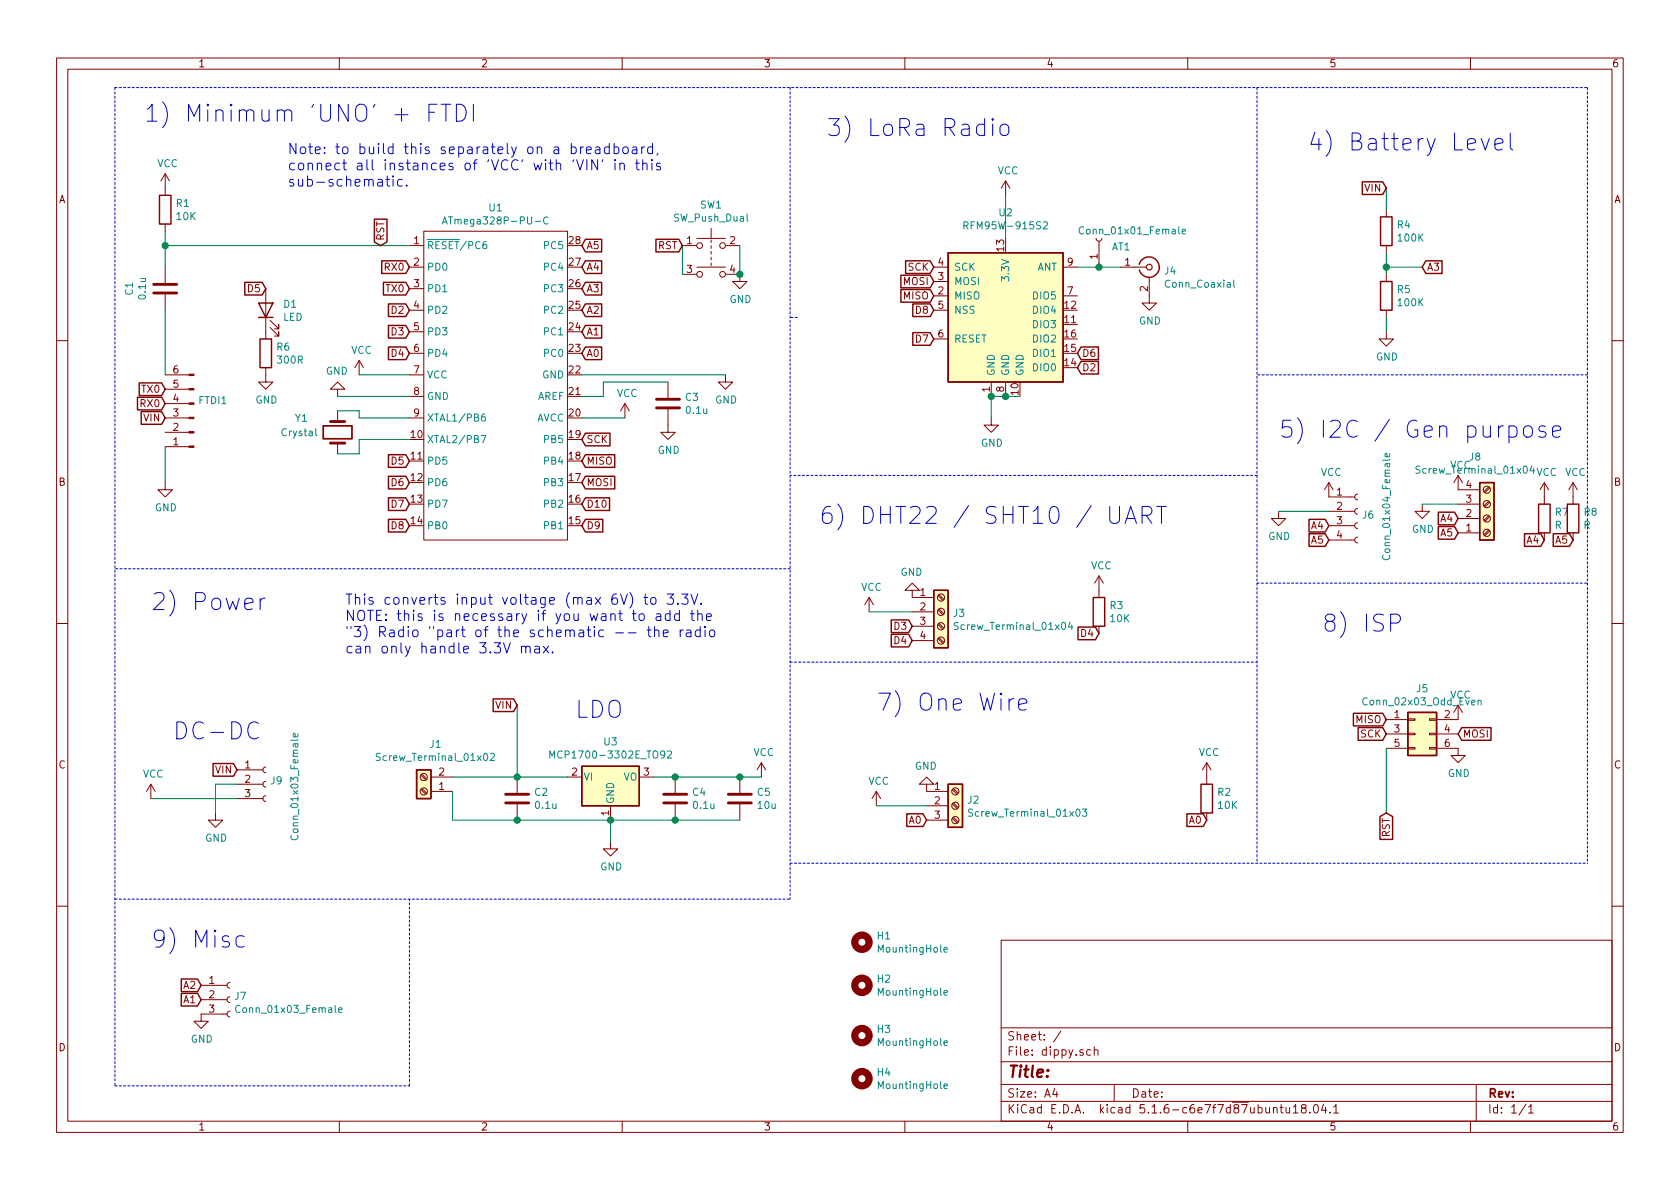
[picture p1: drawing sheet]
EESchema Schematic File Version 4
EELAYER 30 0
EELAYER END
$Descr A4 11693 8268
encoding utf-8
Sheet 1 1
Title ""
Date ""
Rev ""
Comp ""
Comment1 ""
Comment2 ""
Comment3 ""
Comment4 ""
$EndDescr
$Comp
L power:VCC #PWR0101
U 1 1
P 2500 2600
F 0 "#PWR0101" H 2500 2450 50  0001 C CNN
F 1 "VCC" H 2517 2773 50  0000 C CNN
F 2 "" H 2500 2600 50  0001 C CNN
F 3 "" H 2500 2600 50  0001 C CNN
	1    2500 2600
	1    0    0    -1  
$EndComp
$Comp
L Device:R R1
U 1 1
P 1150 1450
F 0 "R1" H 1220 1496 50  0000 L CNN
F 1 "10K" H 1220 1405 50  0000 L CNN
F 2 "Resistor_THT:R_Axial_DIN0204_L3.6mm_D1.6mm_P5.08mm_Horizontal" V 1080 1450 50  0001 C CNN
F 3 "~" H 1150 1450 50  0001 C CNN
	1    1150 1450
	1    0    0    -1  
$EndComp
$Comp
L power:VCC #PWR0102
U 1 1
P 1150 1300
F 0 "#PWR0102" H 1150 1150 50  0001 C CNN
F 1 "VCC" H 1167 1473 50  0000 C CNN
F 2 "" H 1150 1300 50  0001 C CNN
F 3 "" H 1150 1300 50  0001 C CNN
	1    1150 1300
	1    0    0    -1  
$EndComp
$Comp
L Device:C C3
U 1 1
P 4650 2800
F 0 "C3" H 4765 2846 50  0000 L CNN
F 1 "0.1u" H 4765 2755 50  0000 L CNN
F 2 "Capacitor_THT:C_Disc_D3.0mm_W1.6mm_P2.50mm" H 4688 2650 50  0001 C CNN
F 3 "~" H 4650 2800 50  0001 C CNN
	1    4650 2800
	1    0    0    -1  
$EndComp
$Comp
L power:GND #PWR0103
U 1 1
P 4650 2950
F 0 "#PWR0103" H 4650 2700 50  0001 C CNN
F 1 "GND" H 4655 2777 50  0000 C CNN
F 2 "" H 4650 2950 50  0001 C CNN
F 3 "" H 4650 2950 50  0001 C CNN
	1    4650 2950
	1    0    0    -1  
$EndComp
$Comp
L Device:C C1
U 1 1
P 1150 2000
F 0 "C1" V 898 2000 50  0000 C CNN
F 1 "0.1u" V 989 2000 50  0000 C CNN
F 2 "Capacitor_THT:C_Disc_D3.0mm_W1.6mm_P2.50mm" H 1188 1850 50  0001 C CNN
F 3 "~" H 1150 2000 50  0001 C CNN
	1    1150 2000
	1    0    0    -1  
$EndComp
Wire Wire Line
	3950 5400 3600 5400
Wire Wire Line
	3150 5500 3150 5700
$Comp
L Device:C C2
U 1 1
P 3600 5550
F 0 "C2" H 3715 5596 50  0000 L CNN
F 1 "0.1u" H 3715 5505 50  0000 L CNN
F 2 "Capacitor_THT:C_Disc_D3.0mm_W1.6mm_P2.50mm" H 3638 5400 50  0001 C CNN
F 3 "~" H 3600 5550 50  0001 C CNN
	1    3600 5550
	1    0    0    -1  
$EndComp
Connection ~ 3600 5400
Wire Wire Line
	3600 5400 3150 5400
Wire Wire Line
	4250 5700 3600 5700
Wire Wire Line
	3600 5700 3150 5700
Connection ~ 3600 5700
$Comp
L power:GND #PWR0104
U 1 1
P 4250 5850
F 0 "#PWR0104" H 4250 5600 50  0001 C CNN
F 1 "GND" H 4255 5677 50  0000 C CNN
F 2 "" H 4250 5850 50  0001 C CNN
F 3 "" H 4250 5850 50  0001 C CNN
	1    4250 5850
	1    0    0    -1  
$EndComp
Connection ~ 4250 5700
Wire Wire Line
	4550 5400 4700 5400
$Comp
L Device:C C4
U 1 1
P 4700 5550
F 0 "C4" H 4815 5596 50  0000 L CNN
F 1 "0.1u" H 4815 5505 50  0000 L CNN
F 2 "Capacitor_THT:C_Disc_D3.0mm_W1.6mm_P2.50mm" H 4738 5400 50  0001 C CNN
F 3 "~" H 4700 5550 50  0001 C CNN
	1    4700 5550
	1    0    0    -1  
$EndComp
Connection ~ 4700 5400
Wire Wire Line
	4700 5400 5150 5400
Connection ~ 5150 5400
Wire Wire Line
	5150 5400 5300 5400
Wire Wire Line
	4250 5700 4250 5850
Wire Wire Line
	4250 5700 4700 5700
Wire Wire Line
	4700 5700 5150 5700
Connection ~ 4700 5700
$Comp
L RF_Module:RFM95W-915S2 U2
U 1 1
P 7000 2150
F 0 "U2" H 7000 2831 50  0000 C CNN
F 1 "RFM95W-915S2" H 7000 2740 50  0000 C CNN
F 2 "footprints:RFM95" H 3700 3800 50  0001 C CNN
F 3 "https://www.hoperf.com/data/upload/portal/20181127/5bfcbea20e9ef.pdf" H 3700 3800 50  0001 C CNN
	1    7000 2150
	1    0    0    -1  
$EndComp
Wire Wire Line
	1150 3100 1150 3350
$Comp
L power:GND #PWR0106
U 1 1
P 1150 3350
F 0 "#PWR0106" H 1150 3100 50  0001 C CNN
F 1 "GND" H 1155 3177 50  0000 C CNN
F 2 "" H 1150 3350 50  0001 C CNN
F 3 "" H 1150 3350 50  0001 C CNN
	1    1150 3350
	1    0    0    -1  
$EndComp
$Comp
L Connector:Conn_01x06_Male FTDI1
U 1 1
P 1350 2900
F 0 "FTDI1" H 1322 2782 50  0000 R CNN
F 1 "Conn_01x06_Male" H 1322 2873 50  0001 R CNN
F 2 "Connector_PinHeader_2.54mm:PinHeader_1x06_P2.54mm_Horizontal" H 1350 2900 50  0001 C CNN
F 3 "~" H 1350 2900 50  0001 C CNN
	1    1350 2900
	-1   0    0    1   
$EndComp
Text GLabel 4050 3050 2    50   Input ~ 0
SCK
Text GLabel 4050 3200 2    50   Input ~ 0
MISO
Text GLabel 4050 3350 2    50   Input ~ 0
MOSI
Text GLabel 6500 2050 0    50   Input ~ 0
MISO
Text GLabel 6500 1950 0    50   Input ~ 0
MOSI
Text GLabel 6500 1850 0    50   Input ~ 0
SCK
$Comp
L power:VCC #PWR0107
U 1 1
P 7000 1350
F 0 "#PWR0107" H 7000 1200 50  0001 C CNN
F 1 "VCC" H 7017 1523 50  0000 C CNN
F 2 "" H 7000 1350 50  0001 C CNN
F 3 "" H 7000 1350 50  0001 C CNN
	1    7000 1350
	1    0    0    -1  
$EndComp
Wire Wire Line
	7000 1650 7000 1350
$Comp
L power:GND #PWR0109
U 1 1
P 6900 2900
F 0 "#PWR0109" H 6900 2650 50  0001 C CNN
F 1 "GND" H 6905 2727 50  0000 C CNN
F 2 "" H 6900 2900 50  0001 C CNN
F 3 "" H 6900 2900 50  0001 C CNN
	1    6900 2900
	1    0    0    -1  
$EndComp
Wire Wire Line
	6900 2900 6900 2750
Wire Wire Line
	6900 2750 7000 2750
Connection ~ 6900 2750
Wire Wire Line
	7000 2750 7100 2750
Connection ~ 7000 2750
Text GLabel 2850 2300 0    50   Input ~ 0
D3
Text GLabel 2850 2450 0    50   Input ~ 0
D4
Text GLabel 2850 3200 0    50   Input ~ 0
D5
Text GLabel 2850 3350 0    50   Input ~ 0
D6
Text GLabel 1150 2900 0    50   Input ~ 0
VIN
Text GLabel 1150 2800 0    50   Input ~ 0
RX0
Text GLabel 1150 2700 0    50   Input ~ 0
TX0
Text GLabel 2850 1850 0    50   Input ~ 0
RX0
Text GLabel 2850 2000 0    50   Input ~ 0
TX0
Text GLabel 2850 2150 0    50   Input ~ 0
D2
Text GLabel 2850 3500 0    50   Input ~ 0
D7
Text GLabel 2850 3650 0    50   Input ~ 0
D8
Text GLabel 4050 3650 2    50   Input ~ 0
D9
Text GLabel 4050 3500 2    50   Input ~ 0
D10
Text GLabel 6500 2150 0    50   Input ~ 0
D8
Text GLabel 6500 2350 0    50   Input ~ 0
D7
$Comp
L Connector:Screw_Terminal_01x03 J2
U 1 1
P 6650 5600
F 0 "J2" H 6730 5642 50  0000 L CNN
F 1 "Screw_Terminal_01x03" H 6730 5551 50  0000 L CNN
F 2 "TerminalBlock_Phoenix:TerminalBlock_Phoenix_PT-1,5-3-3.5-H_1x03_P3.50mm_Horizontal" H 6650 5600 50  0001 C CNN
F 3 "~" H 6650 5600 50  0001 C CNN
	1    6650 5600
	1    0    0    -1  
$EndComp
$Comp
L Connector:Screw_Terminal_01x04 J3
U 1 1
P 6550 4250
F 0 "J3" H 6630 4242 50  0000 L CNN
F 1 "Screw_Terminal_01x04" H 6630 4151 50  0000 L CNN
F 2 "TerminalBlock_Phoenix:TerminalBlock_Phoenix_PT-1,5-4-3.5-H_1x04_P3.50mm_Horizontal" H 6550 4250 50  0001 C CNN
F 3 "~" H 6550 4250 50  0001 C CNN
	1    6550 4250
	1    0    0    -1  
$EndComp
$Comp
L power:VCC #PWR0111
U 1 1
P 6100 5600
F 0 "#PWR0111" H 6100 5450 50  0001 C CNN
F 1 "VCC" H 6117 5773 50  0000 C CNN
F 2 "" H 6100 5600 50  0001 C CNN
F 3 "" H 6100 5600 50  0001 C CNN
	1    6100 5600
	1    0    0    -1  
$EndComp
Text GLabel 4050 1850 2    50   Input ~ 0
A4
$Comp
L power:GND #PWR0112
U 1 1
P 6450 5500
F 0 "#PWR0112" H 6450 5250 50  0001 C CNN
F 1 "GND" H 6455 5327 50  0000 C CNN
F 2 "" H 6450 5500 50  0001 C CNN
F 3 "" H 6450 5500 50  0001 C CNN
	1    6450 5500
	-1   0    0    1   
$EndComp
$Comp
L Device:R R2
U 1 1
P 8400 5550
F 0 "R2" H 8470 5596 50  0000 L CNN
F 1 "10K" H 8470 5505 50  0000 L CNN
F 2 "Resistor_THT:R_Axial_DIN0204_L3.6mm_D1.6mm_P5.08mm_Horizontal" V 8330 5550 50  0001 C CNN
F 3 "~" H 8400 5550 50  0001 C CNN
	1    8400 5550
	1    0    0    -1  
$EndComp
$Comp
L power:VCC #PWR0113
U 1 1
P 8400 5400
F 0 "#PWR0113" H 8400 5250 50  0001 C CNN
F 1 "VCC" H 8417 5573 50  0000 C CNN
F 2 "" H 8400 5400 50  0001 C CNN
F 3 "" H 8400 5400 50  0001 C CNN
	1    8400 5400
	1    0    0    -1  
$EndComp
$Comp
L power:VCC #PWR0114
U 1 1
P 6050 4250
F 0 "#PWR0114" H 6050 4100 50  0001 C CNN
F 1 "VCC" H 6067 4423 50  0000 C CNN
F 2 "" H 6050 4250 50  0001 C CNN
F 3 "" H 6050 4250 50  0001 C CNN
	1    6050 4250
	1    0    0    -1  
$EndComp
$Comp
L Device:R R3
U 1 1
P 7650 4250
F 0 "R3" H 7720 4296 50  0000 L CNN
F 1 "10K" H 7720 4205 50  0000 L CNN
F 2 "Resistor_THT:R_Axial_DIN0204_L3.6mm_D1.6mm_P5.08mm_Horizontal" V 7580 4250 50  0001 C CNN
F 3 "~" H 7650 4250 50  0001 C CNN
	1    7650 4250
	1    0    0    -1  
$EndComp
$Comp
L power:VCC #PWR0115
U 1 1
P 7650 4100
F 0 "#PWR0115" H 7650 3950 50  0001 C CNN
F 1 "VCC" H 7667 4273 50  0000 C CNN
F 2 "" H 7650 4100 50  0001 C CNN
F 3 "" H 7650 4100 50  0001 C CNN
	1    7650 4100
	1    0    0    -1  
$EndComp
Text GLabel 6450 5700 0    50   Input ~ 0
A0
$Comp
L power:GND #PWR0116
U 1 1
P 6350 4150
F 0 "#PWR0116" H 6350 3900 50  0001 C CNN
F 1 "GND" H 6355 3977 50  0000 C CNN
F 2 "" H 6350 4150 50  0001 C CNN
F 3 "" H 6350 4150 50  0001 C CNN
	1    6350 4150
	-1   0    0    1   
$EndComp
Text GLabel 3600 4900 0    50   Input ~ 0
VIN
Wire Wire Line
	3600 4900 3600 5400
Text GLabel 7500 2450 2    50   Input ~ 0
D6
Text GLabel 7500 2550 2    50   Input ~ 0
D2
$Comp
L atmega328p-pu-c:ATmega328P-PU-C U1
U 1 1
P 3450 3000
F 0 "U1" H 3450 4565 50  0000 C CNN
F 1 "ATmega328P-PU-C" H 3450 4474 50  0000 C CNN
F 2 "Package_DIP:DIP-28_W7.62mm" V 3500 2350 50  0001 C CIN
F 3 "http://ww1.microchip.com/downloads/en/DeviceDoc/Atmel-8025-8-bit-AVR-Microcontroller-ATmega48P-88P-168P_Datasheet.pdf" H 3450 3000 50  0001 C CNN
	1    3450 3000
	1    0    0    -1  
$EndComp
$Comp
L Device:Crystal Y1
U 1 1
P 2350 3000
F 0 "Y1" V 2250 2700 50  0000 L CNN
F 1 "Crystal" V 2350 2600 50  0000 L CNN
F 2 "Crystal:Resonator-2Pin_W10.0mm_H5.0mm" H 2350 3000 50  0001 C CNN
F 3 "~" H 2350 3000 50  0001 C CNN
	1    2350 3000
	0    1    1    0   
$EndComp
Wire Wire Line
	1150 2150 1150 2600
Wire Wire Line
	2850 2600 2500 2600
Wire Wire Line
	2850 2750 2350 2750
$Comp
L power:GND #PWR0108
U 1 1
P 2350 2750
F 0 "#PWR0108" H 2350 2500 50  0001 C CNN
F 1 "GND" H 2355 2577 50  0000 C CNN
F 2 "" H 2350 2750 50  0001 C CNN
F 3 "" H 2350 2750 50  0001 C CNN
	1    2350 2750
	-1   0    0    1   
$EndComp
$Comp
L power:VCC #PWR0110
U 1 1
P 4350 2900
F 0 "#PWR0110" H 4350 2750 50  0001 C CNN
F 1 "VCC" H 4367 3073 50  0000 C CNN
F 2 "" H 4350 2900 50  0001 C CNN
F 3 "" H 4350 2900 50  0001 C CNN
	1    4350 2900
	1    0    0    -1  
$EndComp
Wire Wire Line
	4050 2750 4200 2750
Wire Wire Line
	4200 2750 4200 2650
Wire Wire Line
	4200 2650 4650 2650
Wire Wire Line
	4050 2900 4350 2900
$Comp
L power:GND #PWR0117
U 1 1
P 5050 2600
F 0 "#PWR0117" H 5050 2350 50  0001 C CNN
F 1 "GND" H 5055 2427 50  0000 C CNN
F 2 "" H 5050 2600 50  0001 C CNN
F 3 "" H 5050 2600 50  0001 C CNN
	1    5050 2600
	1    0    0    -1  
$EndComp
Wire Wire Line
	4050 2600 5050 2600
Text GLabel 4050 2450 2    50   Input ~ 0
A0
Wire Wire Line
	2500 3050 2500 3150
Wire Wire Line
	2500 3150 2350 3150
Wire Wire Line
	2500 3050 2850 3050
Wire Wire Line
	2350 2850 2500 2850
Wire Wire Line
	2500 2850 2500 2900
Wire Wire Line
	2500 2900 2850 2900
Wire Wire Line
	6350 4250 6050 4250
Text GLabel 4050 2300 2    50   Input ~ 0
A1
Text GLabel 4050 1700 2    50   Input ~ 0
A5
$Comp
L Device:R R4
U 1 1
P 9650 1600
F 0 "R4" H 9720 1646 50  0000 L CNN
F 1 "100K" H 9720 1555 50  0000 L CNN
F 2 "Resistor_THT:R_Axial_DIN0204_L3.6mm_D1.6mm_P5.08mm_Horizontal" V 9580 1600 50  0001 C CNN
F 3 "~" H 9650 1600 50  0001 C CNN
	1    9650 1600
	1    0    0    -1  
$EndComp
$Comp
L Device:R R5
U 1 1
P 9650 2050
F 0 "R5" H 9720 2096 50  0000 L CNN
F 1 "100K" H 9720 2005 50  0000 L CNN
F 2 "Resistor_THT:R_Axial_DIN0204_L3.6mm_D1.6mm_P5.08mm_Horizontal" V 9580 2050 50  0001 C CNN
F 3 "~" H 9650 2050 50  0001 C CNN
	1    9650 2050
	1    0    0    -1  
$EndComp
Text GLabel 9650 1300 0    50   Input ~ 0
VIN
Wire Wire Line
	9650 1450 9650 1300
Wire Wire Line
	9650 1900 9650 1850
$Comp
L power:GND #PWR0118
U 1 1
P 9650 2300
F 0 "#PWR0118" H 9650 2050 50  0001 C CNN
F 1 "GND" H 9655 2127 50  0000 C CNN
F 2 "" H 9650 2300 50  0001 C CNN
F 3 "" H 9650 2300 50  0001 C CNN
	1    9650 2300
	1    0    0    -1  
$EndComp
Wire Wire Line
	9650 2300 9650 2200
Wire Wire Line
	9650 1850 9900 1850
Connection ~ 9650 1850
Wire Wire Line
	9650 1850 9650 1750
Text GLabel 4050 2000 2    50   Input ~ 0
A3
Text GLabel 9900 1850 2    50   Input ~ 0
A3
Text GLabel 4050 2150 2    50   Input ~ 0
A2
$Comp
L power:GND #PWR0119
U 1 1
P 8000 2050
F 0 "#PWR0119" H 8000 1800 50  0001 C CNN
F 1 "GND" H 8005 1877 50  0000 C CNN
F 2 "" H 8000 2050 50  0001 C CNN
F 3 "" H 8000 2050 50  0001 C CNN
	1    8000 2050
	1    0    0    -1  
$EndComp
$Comp
L Connector_Generic:Conn_02x03_Odd_Even J5
U 1 1
P 9850 5100
F 0 "J5" H 9900 5417 50  0000 C CNN
F 1 "Conn_02x03_Odd_Even" H 9900 5326 50  0000 C CNN
F 2 "Connector_PinSocket_2.54mm:PinSocket_2x03_P2.54mm_Vertical_SMD" H 9850 5100 50  0001 C CNN
F 3 "~" H 9850 5100 50  0001 C CNN
	1    9850 5100
	1    0    0    -1  
$EndComp
Wire Wire Line
	9650 5200 9650 5650
Text GLabel 9650 5100 0    50   Input ~ 0
SCK
Text GLabel 10150 5100 2    50   Input ~ 0
MOSI
$Comp
L power:GND #PWR0121
U 1 1
P 10150 5200
F 0 "#PWR0121" H 10150 4950 50  0001 C CNN
F 1 "GND" H 10155 5027 50  0000 C CNN
F 2 "" H 10150 5200 50  0001 C CNN
F 3 "" H 10150 5200 50  0001 C CNN
	1    10150 5200
	1    0    0    -1  
$EndComp
$Comp
L power:VCC #PWR0120
U 1 1
P 10150 5000
F 0 "#PWR0120" H 10150 4850 50  0001 C CNN
F 1 "VCC" H 10167 5173 50  0000 C CNN
F 2 "" H 10150 5000 50  0001 C CNN
F 3 "" H 10150 5000 50  0001 C CNN
	1    10150 5000
	1    0    0    -1  
$EndComp
$Comp
L Mechanical:MountingHole H1
U 1 1
P 6000 6550
F 0 "H1" H 6100 6596 50  0000 L CNN
F 1 "MountingHole" H 6100 6505 50  0000 L CNN
F 2 "MountingHole:MountingHole_2.7mm_M2.5" H 6000 6550 50  0001 C CNN
F 3 "~" H 6000 6550 50  0001 C CNN
	1    6000 6550
	1    0    0    -1  
$EndComp
$Comp
L Mechanical:MountingHole H2
U 1 1
P 6000 6850
F 0 "H2" H 6100 6896 50  0000 L CNN
F 1 "MountingHole" H 6100 6805 50  0000 L CNN
F 2 "MountingHole:MountingHole_2.7mm_M2.5" H 6000 6850 50  0001 C CNN
F 3 "~" H 6000 6850 50  0001 C CNN
	1    6000 6850
	1    0    0    -1  
$EndComp
$Comp
L Mechanical:MountingHole H3
U 1 1
P 6000 7200
F 0 "H3" H 6100 7246 50  0000 L CNN
F 1 "MountingHole" H 6100 7155 50  0000 L CNN
F 2 "MountingHole:MountingHole_2.7mm_M2.5" H 6000 7200 50  0001 C CNN
F 3 "~" H 6000 7200 50  0001 C CNN
	1    6000 7200
	1    0    0    -1  
$EndComp
$Comp
L Mechanical:MountingHole H4
U 1 1
P 6000 7500
F 0 "H4" H 6100 7546 50  0000 L CNN
F 1 "MountingHole" H 6100 7455 50  0000 L CNN
F 2 "MountingHole:MountingHole_2.7mm_M2.5" H 6000 7500 50  0001 C CNN
F 3 "~" H 6000 7500 50  0001 C CNN
	1    6000 7500
	1    0    0    -1  
$EndComp
Text GLabel 9250 3750 0    50   Input ~ 0
A5
Text GLabel 9250 3650 0    50   Input ~ 0
A4
$Comp
L power:GND #PWR0122
U 1 1
P 8900 3550
F 0 "#PWR0122" H 8900 3300 50  0001 C CNN
F 1 "GND" H 8905 3377 50  0000 C CNN
F 2 "" H 8900 3550 50  0001 C CNN
F 3 "" H 8900 3550 50  0001 C CNN
	1    8900 3550
	1    0    0    -1  
$EndComp
$Comp
L power:VCC #PWR0123
U 1 1
P 9250 3450
F 0 "#PWR0123" H 9250 3300 50  0001 C CNN
F 1 "VCC" H 9267 3623 50  0000 C CNN
F 2 "" H 9250 3450 50  0001 C CNN
F 3 "" H 9250 3450 50  0001 C CNN
	1    9250 3450
	1    0    0    -1  
$EndComp
Wire Wire Line
	9250 3550 8900 3550
Text GLabel 8400 5700 0    50   Input ~ 0
A0
Text GLabel 6350 4350 0    50   Input ~ 0
D3
Text GLabel 6350 4450 0    50   Input ~ 0
D4
Text GLabel 7650 4400 0    50   Input ~ 0
D4
Wire Wire Line
	6450 5600 6100 5600
$Comp
L Device:LED D1
U 1 1
P 1850 2150
F 0 "D1" V 1889 2032 50  0000 R CNN
F 1 "LED" V 1798 2032 50  0000 R CNN
F 2 "LED_THT:LED_D3.0mm" H 1850 2150 50  0001 C CNN
F 3 "~" H 1850 2150 50  0001 C CNN
	1    1850 2150
	0    -1   -1   0   
$EndComp
Text GLabel 1850 2000 0    50   Input ~ 0
D5
$Comp
L power:GND #PWR0124
U 1 1
P 1850 2600
F 0 "#PWR0124" H 1850 2350 50  0001 C CNN
F 1 "GND" H 1855 2427 50  0000 C CNN
F 2 "" H 1850 2600 50  0001 C CNN
F 3 "" H 1850 2600 50  0001 C CNN
	1    1850 2600
	1    0    0    -1  
$EndComp
$Comp
L Device:R R6
U 1 1
P 1850 2450
F 0 "R6" H 1920 2496 50  0000 L CNN
F 1 "300R" H 1920 2405 50  0000 L CNN
F 2 "Resistor_THT:R_Axial_DIN0204_L3.6mm_D1.6mm_P5.08mm_Horizontal" V 1780 2450 50  0001 C CNN
F 3 "~" H 1850 2450 50  0001 C CNN
	1    1850 2450
	1    0    0    -1  
$EndComp
Text GLabel 2650 1700 1    50   Input ~ 0
RST
Text GLabel 9650 5650 3    50   Input ~ 0
RST
Text Notes 1000 850  0    118  ~ 0
1) Minimum 'UNO' + FTDI
Text Notes 1050 4250 0    118  ~ 0
2) Power
Text Notes 2000 1300 0    71   ~ 0
Note: to build this separately on a breadboard, \nconnect all instances of 'VCC' with 'VIN' in this \nsub-schematic.
Wire Notes Line
	5550 2200 5500 2200
Text Notes 2400 4550 0    71   ~ 0
This converts input voltage (max 6V) to 3.3V.  \nNOTE: this is necessary if you want to add the \n"3) Radio "part of the schematic -- the radio \ncan only handle 3.3V max.
Wire Notes Line
	800  6250 5500 6250
Wire Notes Line
	5500 600  5500 6250
Text Notes 5750 950  0    118  ~ 0
3) LoRa Radio
Wire Notes Line
	8750 3300 5500 3300
Wire Notes Line
	5500 3950 800  3950
Text Notes 9100 1050 0    118  ~ 0
4) Battery Level
Wire Notes Line
	11050 2600 8750 2600
Wire Notes Line
	800  600  11050 600 
Text Notes 8900 3050 0    118  ~ 0
5) I2C / Gen purpose
Text Notes 5700 3650 0    118  ~ 0
6) DHT22 / SHT10 / UART
Wire Notes Line
	5500 4600 8750 4600
Wire Notes Line
	8750 4050 11050 4050
Text GLabel 1400 6850 0    50   Input ~ 0
A2
Text GLabel 1400 6950 0    50   Input ~ 0
A1
Text GLabel 9650 5000 0    50   Input ~ 0
MISO
Text Notes 6100 4950 0    118  ~ 0
7) One Wire 
Text Notes 9200 4400 0    118  ~ 0
8) ISP
Wire Notes Line
	8750 600  8750 6000
Wire Notes Line
	11050 600  11050 6000
Text Notes 1050 6600 0    118  ~ 0
9) Misc
Wire Notes Line
	800  7550 2850 7550
Wire Notes Line
	2850 7550 2850 6250
Wire Notes Line
	800  600  800  7550
Wire Notes Line
	5500 6000 11050 6000
$Comp
L Connector:Conn_Coaxial J4
U 1 1
P 8000 1850
F 0 "J4" H 8100 1825 50  0000 L CNN
F 1 "Conn_Coaxial" H 8100 1734 50  0000 L CNN
F 2 "Connector_Coaxial:SMA_Samtec_SMA-J-P-X-ST-EM1_EdgeMount" H 8000 1850 50  0001 C CNN
F 3 " ~" H 8000 1850 50  0001 C CNN
	1    8000 1850
	1    0    0    -1  
$EndComp
Wire Wire Line
	7500 1850 7650 1850
$Comp
L Connector:Conn_01x01_Female AT1
U 1 1
P 7650 1650
F 0 "AT1" V 7588 1562 50  0000 R CNN
F 1 "Conn_01x01_Female" V 7700 1800 50  0000 R CNN
F 2 "Connector_PinSocket_2.54mm:PinSocket_1x01_P2.54mm_Vertical" H 7650 1650 50  0001 C CNN
F 3 "~" H 7650 1650 50  0001 C CNN
	1    7650 1650
	0    -1   -1   0   
$EndComp
Connection ~ 7650 1850
Wire Wire Line
	7650 1850 7800 1850
$Comp
L power:VCC #PWR0105
U 1 1
P 5300 5400
F 0 "#PWR0105" H 5300 5250 50  0001 C CNN
F 1 "VCC" H 5317 5573 50  0000 C CNN
F 2 "" H 5300 5400 50  0001 C CNN
F 3 "" H 5300 5400 50  0001 C CNN
	1    5300 5400
	1    0    0    -1  
$EndComp
$Comp
L Device:C C5
U 1 1
P 5150 5550
F 0 "C5" H 5265 5596 50  0000 L CNN
F 1 "10u" H 5265 5505 50  0000 L CNN
F 2 "Capacitor_THT:CP_Radial_D5.0mm_P2.50mm" H 5188 5400 50  0001 C CNN
F 3 "~" H 5150 5550 50  0001 C CNN
	1    5150 5550
	1    0    0    -1  
$EndComp
$Comp
L Regulator_Linear:MCP1700-3302E_TO92 U3
U 1 1
P 4250 5400
F 0 "U3" H 4250 5158 50  0000 C CNN
F 1 "MCP1700-3302E_TO92" H 4250 5249 50  0000 C CNN
F 2 "Package_TO_SOT_THT:TO-92_Inline" H 4250 5200 50  0001 C CIN
F 3 "http://ww1.microchip.com/downloads/en/DeviceDoc/20001826D.pdf" H 4250 5400 50  0001 C CNN
	1    4250 5400
	1    0    0    1   
$EndComp
$Comp
L Connector:Conn_01x04_Female J6
U 1 1
P 9450 3550
F 0 "J6" H 9478 3526 50  0000 L CNN
F 1 "Conn_01x04_Female" V 9650 3200 50  0000 L CNN
F 2 "Connector_PinSocket_2.54mm:PinSocket_1x04_P2.54mm_Vertical" H 9450 3550 50  0001 C CNN
F 3 "~" H 9450 3550 50  0001 C CNN
	1    9450 3550
	1    0    0    -1  
$EndComp
$Comp
L Connector:Conn_01x03_Female J7
U 1 1
P 1600 6950
F 0 "J7" H 1628 6976 50  0000 L CNN
F 1 "Conn_01x03_Female" H 1628 6885 50  0000 L CNN
F 2 "Connector_PinHeader_2.54mm:PinHeader_1x03_P2.54mm_Vertical" H 1600 6950 50  0001 C CNN
F 3 "~" H 1600 6950 50  0001 C CNN
	1    1600 6950
	1    0    0    -1  
$EndComp
$Comp
L power:GND #PWR0127
U 1 1
P 1400 7050
F 0 "#PWR0127" H 1400 6800 50  0001 C CNN
F 1 "GND" H 1405 6877 50  0000 C CNN
F 2 "" H 1400 7050 50  0001 C CNN
F 3 "" H 1400 7050 50  0001 C CNN
	1    1400 7050
	1    0    0    -1  
$EndComp
$Comp
L Switch:SW_Push_Dual SW1
U 1 1
P 4950 1700
F 0 "SW1" H 4950 1985 50  0000 C CNN
F 1 "SW_Push_Dual" H 4950 1894 50  0000 C CNN
F 2 "Button_Switch_THT:SW_TH_Tactile_Omron_B3F-10xx" H 4950 1900 50  0001 C CNN
F 3 "~" H 4950 1900 50  0001 C CNN
	1    4950 1700
	1    0    0    -1  
$EndComp
Text GLabel 4750 1700 0    50   Input ~ 0
RST
Wire Wire Line
	4750 1700 4750 1900
Wire Wire Line
	5150 1700 5150 1900
$Comp
L power:GND #PWR0128
U 1 1
P 5150 1900
F 0 "#PWR0128" H 5150 1650 50  0001 C CNN
F 1 "GND" H 5155 1727 50  0000 C CNN
F 2 "" H 5150 1900 50  0001 C CNN
F 3 "" H 5150 1900 50  0001 C CNN
	1    5150 1900
	1    0    0    -1  
$EndComp
Connection ~ 5150 1900
$Comp
L Connector:Conn_01x03_Female J9
U 1 1
P 1850 5450
F 0 "J9" H 1878 5476 50  0000 L CNN
F 1 "Conn_01x03_Female" V 2050 5050 50  0000 L CNN
F 2 "Connector_PinSocket_2.54mm:PinSocket_1x03_P2.54mm_Vertical" H 1850 5450 50  0001 C CNN
F 3 "~" H 1850 5450 50  0001 C CNN
	1    1850 5450
	1    0    0    -1  
$EndComp
$Comp
L Device:R R7
U 1 1
P 10750 3600
F 0 "R7" H 10820 3646 50  0000 L CNN
F 1 "R" H 10820 3555 50  0000 L CNN
F 2 "Resistor_THT:R_Axial_DIN0204_L3.6mm_D1.6mm_P5.08mm_Horizontal" V 10680 3600 50  0001 C CNN
F 3 "~" H 10750 3600 50  0001 C CNN
	1    10750 3600
	1    0    0    -1  
$EndComp
$Comp
L Device:R R8
U 1 1
P 10950 3600
F 0 "R8" H 11020 3646 50  0000 L CNN
F 1 "R" H 11020 3555 50  0000 L CNN
F 2 "Resistor_THT:R_Axial_DIN0204_L3.6mm_D1.6mm_P5.08mm_Horizontal" V 10880 3600 50  0001 C CNN
F 3 "~" H 10950 3600 50  0001 C CNN
	1    10950 3600
	1    0    0    -1  
$EndComp
Text GLabel 10750 3750 0    50   Input ~ 0
A4
Text GLabel 10950 3750 0    50   Input ~ 0
A5
$Comp
L power:VCC #PWR0129
U 1 1
P 10750 3450
F 0 "#PWR0129" H 10750 3300 50  0001 C CNN
F 1 "VCC" H 10767 3623 50  0000 C CNN
F 2 "" H 10750 3450 50  0001 C CNN
F 3 "" H 10750 3450 50  0001 C CNN
	1    10750 3450
	1    0    0    -1  
$EndComp
$Comp
L power:VCC #PWR0130
U 1 1
P 10950 3450
F 0 "#PWR0130" H 10950 3300 50  0001 C CNN
F 1 "VCC" H 10967 3623 50  0000 C CNN
F 2 "" H 10950 3450 50  0001 C CNN
F 3 "" H 10950 3450 50  0001 C CNN
	1    10950 3450
	1    0    0    -1  
$EndComp
$Comp
L power:GND #PWR0125
U 1 1
P 1500 5650
F 0 "#PWR0125" H 1500 5400 50  0001 C CNN
F 1 "GND" H 1505 5477 50  0000 C CNN
F 2 "" H 1500 5650 50  0001 C CNN
F 3 "" H 1500 5650 50  0001 C CNN
	1    1500 5650
	1    0    0    -1  
$EndComp
Wire Wire Line
	1650 5450 1500 5450
Wire Wire Line
	1650 5550 1050 5550
Wire Wire Line
	1500 5650 1500 5450
$Comp
L power:VCC #PWR0126
U 1 1
P 1050 5550
F 0 "#PWR0126" H 1050 5400 50  0001 C CNN
F 1 "VCC" H 1067 5723 50  0000 C CNN
F 2 "" H 1050 5550 50  0001 C CNN
F 3 "" H 1050 5550 50  0001 C CNN
	1    1050 5550
	1    0    0    -1  
$EndComp
Text GLabel 1650 5350 0    50   Input ~ 0
VIN
$Comp
L Connector:Screw_Terminal_01x04 J8
U 1 1
P 10350 3600
F 0 "J8" H 10268 3175 50  0000 C CNN
F 1 "Screw_Terminal_01x04" H 10268 3266 50  0000 C CNN
F 2 "TerminalBlock_Phoenix:TerminalBlock_Phoenix_PT-1,5-4-3.5-H_1x04_P3.50mm_Horizontal" H 10350 3600 50  0001 C CNN
F 3 "~" H 10350 3600 50  0001 C CNN
	1    10350 3600
	1    0    0    1   
$EndComp
Text GLabel 10150 3700 0    50   Input ~ 0
A5
Wire Wire Line
	10150 3500 9900 3500
$Comp
L power:GND #PWR0131
U 1 1
P 9900 3500
F 0 "#PWR0131" H 9900 3250 50  0001 C CNN
F 1 "GND" H 9905 3327 50  0000 C CNN
F 2 "" H 9900 3500 50  0001 C CNN
F 3 "" H 9900 3500 50  0001 C CNN
	1    9900 3500
	1    0    0    -1  
$EndComp
$Comp
L power:VCC #PWR0132
U 1 1
P 10150 3400
F 0 "#PWR0132" H 10150 3250 50  0001 C CNN
F 1 "VCC" H 10167 3573 50  0000 C CNN
F 2 "" H 10150 3400 50  0001 C CNN
F 3 "" H 10150 3400 50  0001 C CNN
	1    10150 3400
	1    0    0    -1  
$EndComp
Text GLabel 10150 3600 0    50   Input ~ 0
A4
$Comp
L Connector:Screw_Terminal_01x02 J1
U 1 1
P 2950 5500
F 0 "J1" H 2868 5175 50  0000 C CNN
F 1 "Screw_Terminal_01x02" H 2868 5266 50  0000 C CNN
F 2 "TerminalBlock_Phoenix:TerminalBlock_Phoenix_PT-1,5-2-3.5-H_1x02_P3.50mm_Horizontal" H 2950 5500 50  0001 C CNN
F 3 "~" H 2950 5500 50  0001 C CNN
	1    2950 5500
	-1   0    0    1   
$EndComp
Text Notes 1200 5150 0    118  ~ 0
DC-DC
Text Notes 4000 5000 0    118  ~ 0
LDO
Wire Wire Line
	1150 1700 1150 1850
Wire Wire Line
	1150 1600 1150 1700
Connection ~ 1150 1700
Wire Wire Line
	1150 1700 2850 1700
$EndSCHEMATC
